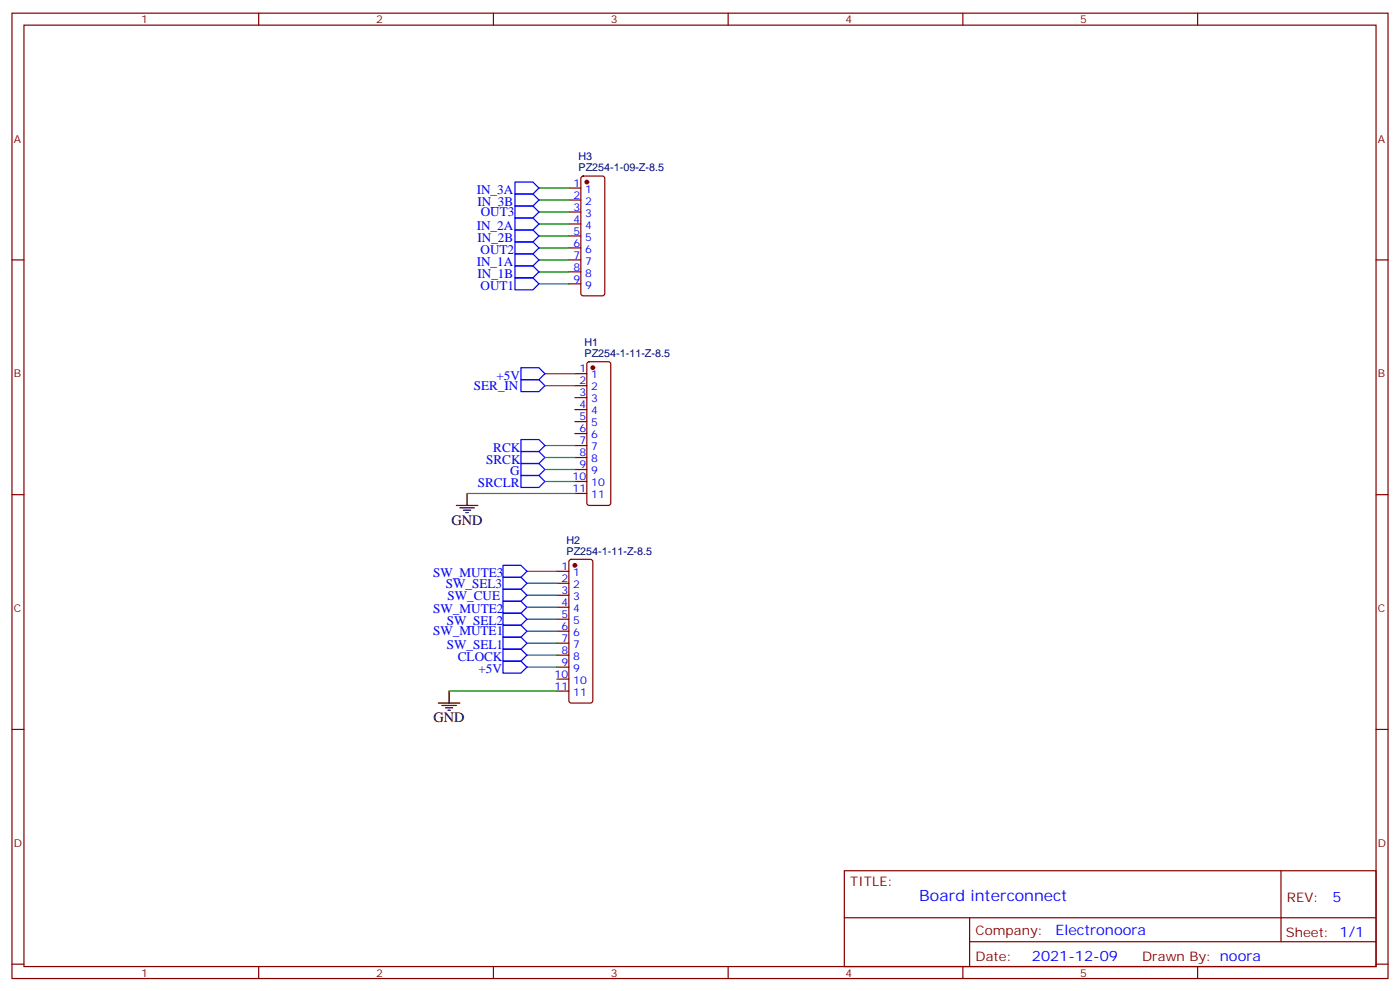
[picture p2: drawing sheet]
<svg xmlns="http://www.w3.org/2000/svg" width="412mm" height="292mm" viewBox="0 0 412 292" stroke-linecap="round" stroke-linejoin="round" font-family="sans-serif">
<g fill="none" stroke="#870000" stroke-width=".35">
<path d="M3.5 3.9h405.4v284.3h-405.4zM7.1 7.4h398.2v277.3h-398.2zM76.2 3.9v3.5M145.3 3.9v3.5M214.5 3.9v3.5M283.6 3.9v3.5M352.8 3.9v3.5M167.6 55.4h3.5M167.6 58.9h3.5M171.3 52.1l.5-.2h5.6l.5 .2 .3 .5v33.8l-.3 .5-.5 .2h-5.6l-.5-.2-.2-.5v-33.8zM3.5 76.6h3.6M167.6 76.6h3.5"/>
<path d="M167.6 62.4h3.5M167.6 66h3.5M167.6 69.5h3.5M167.6 73h3.5M405.3 76.6h3.6M167.6 80.1h3.5M167.6 83.6h3.5M169.3 110.1h3.6M169.3 113.6h3.6M169.3 117.1h3.6M173.1 106.7l.5-.2h5.6l.5 .2 .2 .5v41l-.2 .5-.5 .2h-5.6l-.5-.3-.2-.4v-41zM169.3 120.7h3.6"/>
<path d="M169.3 124.2h3.6M169.3 127.7h3.6M169.3 131.2h3.6M169.3 134.8h3.6M169.3 138.3h3.6M3.5 145.7h3.6M169.3 141.8h3.6M169.3 145.3h3.6M405.3 145.7h3.6M164 168.3h3.6M164 171.8h3.6M164 175.3h3.6"/>
<path d="M164 178.9h3.6M167.8 165l.5-.3h5.6l.5 .3 .2 .5v40.9l-.2 .5-.5 .2h-5.6l-.5-.3-.2-.4v-40.9zM164 182.4h3.6M164 185.9h3.6M164 189.4h3.6M164 193h3.6M164 196.5h3.6M3.5 214.8h3.6M164 200h3.6M164 203.6h3.6M405.3 214.8h3.6M248.7 256.5h156.6v28.2h-156.6z"/>
<path d="M377.3 256.5v20.9M248.7 270.3h156.5M285.6 277.4h119.6M285.6 270.3v14.1M3.5 284h3.6M76.2 284.7v3.5M145.3 284.7v3.5M214.5 284.7v3.5M283.6 284.7v3.5M352.8 284.7v3.5M405.3 284h3.6"/>
</g>
<g fill="#870000" stroke="#870000" stroke-width=".35">
<circle cx="174.6" cy="108.3" r=".53"/>
<circle cx="169.3" cy="166.5" r=".53"/>
<circle cx="172.9" cy="53.6" r=".53"/>
</g>
<g fill="none" stroke="#008700" stroke-width=".35">
<path d="M158.7 58.9h8.9M158.7 55.4h8.9M158.7 76.6h8.9M158.7 69.5h8.9M158.7 66h8.9M158.7 73h8.9M158.7 62.4h8.9M158.7 80.1h8.9M158.7 83.6h8.9M160.5 110.1h8.8M160.5 113.6h8.8M160.5 131.2h8.8"/>
<path d="M160.5 134.8h8.8M160.5 138.3h8.8M137.6 145.3h31.7M160.5 141.8h8.8M155.2 175.3h8.8M155.2 171.8h8.8M155.2 178.9h8.8M155.2 168.3h8.8M155.2 196.5h8.8M155.2 193h8.8M155.2 189.4h8.8M155.2 185.9h8.8"/>
<path d="M155.2 182.4h8.8M132.3 203.6h31.7"/>
</g>
<g fill="none" stroke="#00f" stroke-width=".35">
<path d="M151.7 57.2h5.3l1.7 1.7-1.7 1.8h-5.3zM151.7 53.6h5.3l1.7 1.8-1.7 1.8h-5.3zM151.7 67.7h5.3l1.7 1.8-1.7 1.8h-5.3zM151.7 78.3h5.3l1.7 1.8-1.7 1.7h-5.3zM151.7 64.2h5.3l1.7 1.8-1.7 1.7h-5.3zM151.7 74.8h5.3l1.7 1.8-1.7 1.7h-5.3zM151.7 60.7h5.3l1.7 1.7-1.7 1.8h-5.3zM151.7 71.3h5.3l1.7 1.7-1.7 1.8h-5.3zM151.7 81.8h5.3l1.7 1.8-1.7 1.8h-5.3zM153.5 108.3h5.2l1.8 1.8-1.8 1.7h-5.2zM153.5 111.8h5.2l1.8 1.8-1.8 1.8h-5.2zM153.5 129.5h5.2l1.8 1.7-1.8 1.8h-5.2z"/>
<path d="M153.5 133h5.2l1.8 1.8-1.8 1.7h-5.2zM153.5 136.5h5.2l1.8 1.8-1.8 1.8h-5.2zM153.5 140.1h5.2l1.8 1.7-1.8 1.8h-5.2zM148.2 177.1h5.3l1.7 1.8-1.7 1.7h-5.3zM148.2 173.6h5.3l1.7 1.7-1.7 1.8h-5.3zM148.2 170h5.3l1.7 1.8-1.7 1.8h-5.3zM148.2 166.5h5.3l1.7 1.8-1.7 1.7h-5.3zM148.2 184.2h5.3l1.7 1.7-1.7 1.8h-5.3zM148.2 194.7h5.3l1.7 1.8-1.7 1.8h-5.3zM148.2 191.2h5.3l1.7 1.8-1.7 1.7h-5.3zM148.2 180.6h5.3l1.7 1.8-1.7 1.8h-5.3zM148.2 187.7h5.3l1.7 1.7-1.7 1.8h-5.3z"/>
</g>
<path d="M134.4 148.9h6.4M135.5 149.6h4.2M136.5 150.3h2.1M137.2 151h.7M137.6 145.3v3.6M129.1 207.1h6.4M130.2 207.8h4.2M131.2 208.5h2.1M131.9 209.2h.7M132.3 203.6v3.5" fill="none" stroke="#000" stroke-width=".35"/>
<text font-size="4.6" fill="#00f" x="270.8" y="265.5">Board interconnect</text>
<g font-size="4.2">
<text x="133" y="154.5">GND</text>
<text x="127.7" y="212.7">GND</text>
</g>
<g font-size="4.2" fill="#00f">
<text x="392.5" y="265.7">5</text>
<text x="310.9" y="275.3">Electronoora</text>
<text x="304" y="283.1">2021-12-09</text>
</g>
<g font-size="3.9" fill="#00f">
<text x="140.4" y="57.2">IN_3A</text>
<text x="140.6" y="60.7">IN_3B</text>
<text x="141.6" y="63.7">OUT3</text>
<text x="140.4" y="67.7">IN_2A</text>
<text x="140.6" y="71.3">IN_2B</text>
<text x="141.6" y="74.8">OUT2</text>
<text x="140.4" y="78.3">IN_1A</text>
<text x="140.6" y="81.8">IN_1B</text>
<text x="141.6" y="85.4">OUT1</text>
<text x="146.2" y="111.8">+5V</text>
<text x="139.6" y="114.9">SER_IN</text>
<text x="143.2" y="136.6">SRCK</text>
<text x="145.3" y="133.1">RCK</text>
<text x="140.7" y="143.6">SRCLR</text>
<text x="150.3" y="140.1">G</text>
<text x="127.6" y="169.9">SW_MUTE3</text>
<text x="131.3" y="173.1">SW_SEL3</text>
<text x="131.8" y="176.6">SW_CUE</text>
<text x="127.6" y="180.5">SW_MUTE2</text>
<text x="131.6" y="184.2">SW_SEL2</text>
<text x="127.6" y="187.2">SW_MUTE1</text>
<text x="131.6" y="191.2">SW_SEL1</text>
<text x="134.9" y="194.6">CLOCK</text>
<text x="140.9" y="198.3">+5V</text>
</g>
<g font-size="3.9" fill="#800">
<text x="250.5" y="261.1">TITLE:</text>
<text x="379.1" y="265.7">REV:</text>
<text x="287.4" y="275.3">Company:</text>
<text x="378.7" y="275.9">Sheet: 1/1</text>
<text x="287.4" y="282.9">Date:</text>
<text x="336.4" y="283">Drawn By: noora</text>
</g>
<g font-size="3.2" fill="#800">
<text x="41.6" y="6.9">1</text>
<text x="110.8" y="6.9">2</text>
<text x="179.9" y="6.9">3</text>
<text x="249.1" y="6.9">4</text>
<text x="318.2" y="6.9">5</text>
<text x="4.1" y="42">A</text>
<text x="405.9" y="42">A</text>
<text x="4.1" y="111.1">B</text>
<text x="405.9" y="111.1">B</text>
<text x="4.1" y="180.3">C</text>
<text x="405.9" y="180.3">C</text>
<text x="4.1" y="249.4">D</text>
<text x="405.9" y="249.4">D</text>
<text x="41.6" y="287.7">1</text>
<text x="110.8" y="287.7">2</text>
<text x="179.9" y="287.7">3</text>
<text x="249.1" y="287.7">4</text>
<text x="318.2" y="287.7">5</text>
</g>
<g font-size="3.2" fill="#000080">
<text x="170.4" y="47.2">H3</text>
<text x="170.4" y="50.4">PZ254-1-09-Z-8.5</text>
<text x="172.2" y="101.9">H1</text>
<text x="172.2" y="105.1">PZ254-1-11-Z-8.5</text>
<text x="166.9" y="160.1">H2</text>
<text x="166.9" y="163.3">PZ254-1-11-Z-8.5</text>
</g>
<g font-size="3.2" fill="#00f">
<text x="168.9" y="55">1</text>
<text x="168.9" y="58.6">2</text>
<text x="172.4" y="56.8">1</text>
<text x="168.9" y="62.1">3</text>
<text x="168.9" y="65.6">4</text>
<text x="172.4" y="60.3">2</text>
<text x="172.4" y="63.9">3</text>
<text x="168.9" y="69.1">5</text>
<text x="172.4" y="67.4">4</text>
<text x="172.4" y="70.9">5</text>
<text x="168.9" y="72.7">6</text>
<text x="168.9" y="76.2">7</text>
<text x="172.4" y="74.4">6</text>
<text x="172.4" y="78">7</text>
<text x="168.9" y="79.7">8</text>
<text x="168.9" y="83.3">9</text>
<text x="172.4" y="81.5">8</text>
<text x="172.4" y="85">9</text>
<text x="170.7" y="109.7">1</text>
<text x="170.7" y="113.2">2</text>
<text x="174.2" y="111.5">1</text>
<text x="170.7" y="116.8">3</text>
<text x="174.2" y="115">2</text>
<text x="174.2" y="118.5">3</text>
<text x="170.7" y="120.3">4</text>
<text x="170.7" y="123.8">5</text>
<text x="174.2" y="122.1">4</text>
<text x="174.2" y="125.6">5</text>
<text x="170.7" y="127.4">6</text>
<text x="170.7" y="130.9">7</text>
<text x="174.2" y="129.1">6</text>
<text x="170.7" y="134.4">8</text>
<text x="170.7" y="137.9">9</text>
<text x="174.2" y="132.6">7</text>
<text x="174.2" y="136.2">8</text>
<text x="168.7" y="141.5">10</text>
<text x="174.2" y="139.7">9</text>
<text x="174.2" y="143.2">10</text>
<text x="168.7" y="145">11</text>
<text x="174.2" y="146.8">11</text>
<text x="165.4" y="167.9">1</text>
<text x="165.4" y="171.5">2</text>
<text x="168.9" y="169.7">1</text>
<text x="168.9" y="173.2">2</text>
<text x="165.4" y="175">3</text>
<text x="165.4" y="178.5">4</text>
<text x="168.9" y="176.7">3</text>
<text x="165.4" y="182">5</text>
<text x="165.4" y="185.6">6</text>
<text x="168.9" y="180.3">4</text>
<text x="168.9" y="183.8">5</text>
<text x="165.4" y="189.1">7</text>
<text x="168.9" y="187.3">6</text>
<text x="168.9" y="190.9">7</text>
<text x="165.4" y="192.6">8</text>
<text x="165.4" y="196.1">9</text>
<text x="168.9" y="194.4">8</text>
<text x="168.9" y="197.9">9</text>
<text x="163.4" y="199.7">10</text>
<text x="163.4" y="203.2">11</text>
<text x="168.9" y="201.4">10</text>
<text x="168.9" y="205">11</text>
</g>
</svg>
